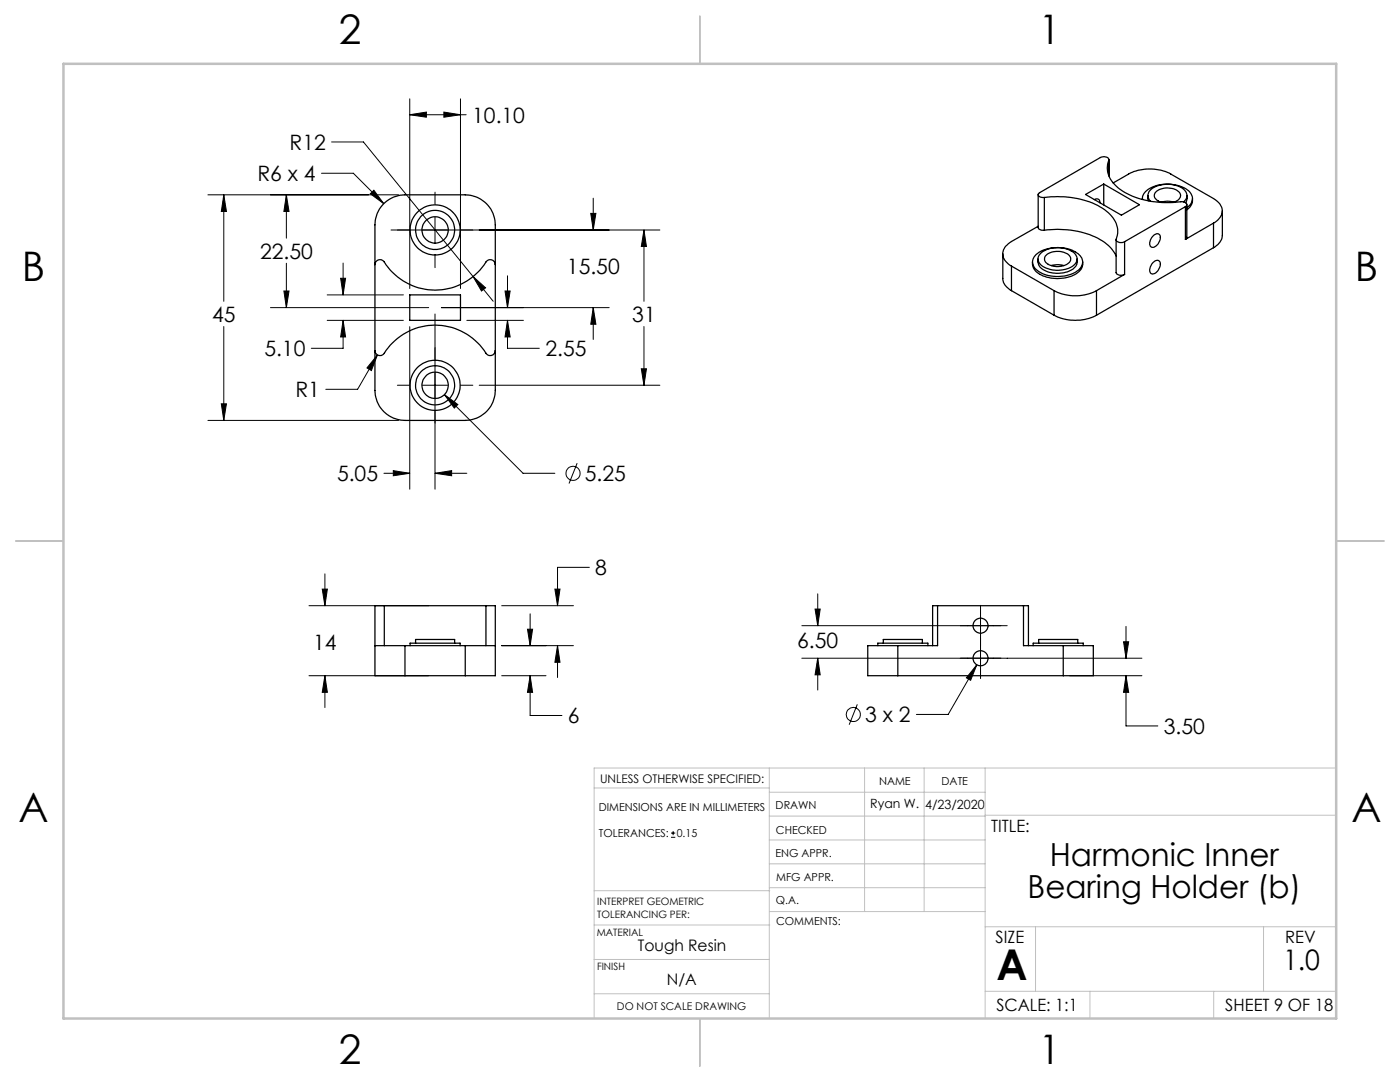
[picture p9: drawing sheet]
<svg xmlns="http://www.w3.org/2000/svg" width="279mm" height="216mm" viewBox="0 0 279 216" stroke-linecap="round" stroke-linejoin="round" font-family="sans-serif">
<g fill="none" stroke="#000" stroke-width=".2">
<path d="M81.8 19.7v37.9M91.9 19.7v37.9M41.5 38.9h38.1M44.7 38.9v21.2M44.7 38.9l.5 3.3h-1zM57.1 38.9v8.6M57.2 38.9l.5 3.3h-1zM64.2 34.6h6.3l6.1 6M66.2 28.3h6.3l25.9 31.8M73.9 38.7l.7-.7 2 2.6zM81.8 22.9h11.2M81.8 22.9l3.3-.5v1z"/>
<path d="M86.8 38.3v2.5M88.6 22.4l3.3 .5-3.3 .5zM118.4 39.5v6.4M56.7 58.1h1l-.5 3.3zM57.1 52.5v8.9M65.3 58.8h15.2M68 55.5h1l-.5 3.3zM68.5 52.5v6.3M78 45.9h53.7M86.8 43.4v5M86.8 51v2.4M94.4 55.2l2.5 2.2-.8 .7z"/>
<path d="M100.8 58.1h1l-.5 3.3zM101.3 55v6.4M117.9 42.6h1l-.5 3.3zM128.5 45.9l.5 3.3h-1zM128.5 45.9v14.2M44.7 65.2v18.7M54 61.4h31.5M65.3 63.9h15.2M68.5 63.9v5.6h-6.4M68.5 63.9l.5 3.3h-1zM75.3 70.8l-3.9 6.9h-6.4M75.3 70.8l-1.2 3.1-.9-.5z"/>
<path d="M79.3 76.9h2.4M81.8 65.2v32.4M84.3 76.9h5.1M86.8 62.7v34.9M88.1 61.4h33.5M88.7 78.7l15.7 15.7h6.3M88.7 78.7l2.7 2-.7 .7zM91.9 76.9h2.5M93.2 63.9h11.3M95.6 76.9h36.1M101.3 63.9v5.6h6.3M101.3 63.9l.5 3.3h-1z"/>
<path d="M118.4 61.4v6.3M118.4 61.4l.5 3.3h-1zM128 73.6h1l-.5 3.3zM128.5 65.2v11.7M41.5 83.9h38.1M44.2 80.6h1l-.5 3.3zM76.6 94.4h5.2M78.5 93.9l3.3 .5-3.3 .5zM86.8 94.4h6.4M86.8 94.4l3.3-.5v1zM115.2 92.4l-1.6 4.1M64.3 117.5h1l-.5 3.4z"/>
<path d="M64.8 114.5v6.4M110.7 117.5h1.1l-.5 3.4zM117.6 113.2h-6.3v7.7M163.2 118.5v6.3M61.7 120.9h23.8M61.7 134.8h23.8M64.8 134.8v6.4M64.8 134.8l.5 3.3h-1zM100.1 120.9h14.3M100.1 134.8h8.9M100.1 128.8h14.3M105.3 125.6h1l-.5 3.2z"/>
<path d="M105.8 134.8v8h6.3M105.8 122.5v6.3M105.8 134.8l.5 3.3h-1zM111.3 128.8v6.4M111.3 128.8l.5 3.4h-1.1zM160 124.8h41M160 131.3h67.9M162.7 121.5h1l-.5 3.3zM163.2 131.3l.5 3.4h-1zM163.2 131.3v6.4M194.9 132.6l-1.2 3.1-.8-.4zM194.9 132.6l-5.7 10h-6.3"/>
<path d="M195.7 120.8v14.6M213.5 134.8h14.4M224.2 128.1h1l-.5 3.2zM224.7 134.8v10.1h6.4M224.7 125v6.3M224.7 134.8l.5 3.3h-1zM171.1 140.5l-1.6 4.1M133.9 167.1h.9M133.9 166.2h.9M134.3 165.8v.9"/>
<circle cx="114.4" cy="94.4" r="1.41"/>
<circle cx="170.3" cy="142.6" r="1.4"/>
</g>
<g fill="none" stroke="#c0c0c0" stroke-width=".2">
<path d="M118.6 157.2h34.9M153.5 153.2v50M153.5 158.1h43.1M172.5 153.2v28.7M184.4 153.2v28.7M196.6 153.2v50M266.7 153.2h-148.1v50M118.6 177.7h35M153.5 167.6h43.1M153.5 162.8h43.1M153.5 172.4h43.1M153.5 177.1h43.1"/>
<path d="M196.6 162.7h70.1M118.6 198.3h34.9M118.6 191.5h34.9M118.6 184.6h35M153.6 181.9h43M196.6 197.8h70.1M196.6 184.9h70.1M206.7 184.9v12.9M217.5 197.8v5.4M242.2 197.8v5.4M252.2 184.9v12.9"/>
</g>
<path d="M139.7 3.2v9.5M3.1 107.9h9.6M266.7 107.9h9.5M139.7 203.2v9.6" fill="none" stroke="#c0c0c0" stroke-width=".25"/>
<path d="M12.7 12.7h254v190.5h-254z" fill="none" stroke="#c0c0c0" stroke-width=".5"/>
<path d="M64.3 117.5h1l-.5 3.4zM64.8 134.8l.5 3.3h-1zM110.7 117.5h1.1l-.5 3.4zM111.3 128.8l.5 3.4h-1.1zM105.3 125.6h1l-.5 3.2zM105.8 134.8l.5 3.3h-1zM194.9 132.6l-2 2.7 .8 .4zM224.2 128.1h1l-.5 3.2zM224.7 134.8l.5 3.3h-1zM163.2 131.3l.5 3.4h-1zM162.7 121.5h1l-.5 3.3zM75.3 70.8l-2.1 2.6 .9 .5zM94.4 55.2l1.7 2.9 .8-.7zM117.9 42.6h1l-.5 3.3zM118.4 61.4l.5 3.3h-1zM74.6 38l-.7 .7 2.7 1.9zM81.8 22.9l3.3-.5v1zM88.6 22.4l3.3 .5-3.3 .5zM68 55.5h1l-.5 3.3zM68.5 63.9l.5 3.3h-1zM86.8 94.4l3.3-.5v1zM78.5 93.9l3.3 .5-3.3 .5zM100.8 58.1h1l-.5 3.3zM101.3 63.9l.5 3.3h-1zM88.7 78.7l2 2.7 .7-.7zM56.7 58.1h1l-.5 3.3zM57.2 38.9l.5 3.3h-1zM44.7 38.9l.5 3.3h-1zM44.2 80.6h1l-.5 3.3zM128.5 45.9l.5 3.3h-1zM128 73.6h1l-.5 3.3z" fill="#000"/>
<g fill="none" stroke="#000" stroke-width=".25">
<path d="M207.2 38.8v6.6a.97 .97 0 0 0 1.2 .5M208.4 39.4a17.6 17.6 0 0 1 12.1 2.4 5 5 0 0 1 2.4 5.5l-.1 .4a.89 .89 0 0 0 1.3 .7l.3-.2M208.4 39.4a.81 .81 0 0 1-1.1-.8l12.3-7.2a1.19 1.19 0 0 1 1.7 .5 4.8 4.8 0 0 0 1.9 5.6 17.9 17.9 0 0 0 12.8 2.8 .65 .65 0 0 1 .8 .8l-.2 .1M208.4 39.4v6.5M216.6 38.8l3.7-2.1 7.1 4.2-3.6 2zM218.4 39.8a.66 .66 0 0 1 .8-.1 .66 .66 0 0 1 .3 .8M220.3 36.7v4.2M221.3 31.9v3.2M222.1 36.5l3.1-1.8a9.3 9.3 0 0 1 8.5 0l8.5 4.9a2.56 2.56 0 0 1 1.3 3.8l-1.3 1.1M228 39.6v.2a2.78 2.78 0 0 1 2.4-2.6 7.4 7.4 0 0 1 7 1.1 2 2 0 0 1-.5 3.2M229.1 39l.1 1.1M236.9 39v.9l-.3 .6"/>
<path d="M238 39.6a2.37 2.37 0 0 1-1.1 2.3M74.8 52.8a1.02 1.02 0 0 1 .8-.9 1.02 1.02 0 0 1 1.1 .4 12.1 12.1 0 0 0 20.6-.3 1.01 1.01 0 0 1 1.5 .8M76.6 40.6a6 6 0 0 1 4.2-1.7h12.1a6 6 0 0 1 5.9 6v33a6 6 0 0 1-5.9 6h-12.1a6 6 0 0 1-6-6v-33a6 6 0 0 1 1.8-4.3zM81.8 58.8h10.1v5.1h-10.1zM200.1 50.7v4.9a2.88 2.88 0 0 0 1.8 2.4M201.9 53.1l8.5 4.9M201.9 53.1v4.9M201.9 58l8.5 4.9M206.1 52.3a2.87 2.87 0 0 0 2.5 2.9 7.1 7.1 0 0 0 6.9-1.2l.5-.7 .1-1M206.8 50.8a7.2 7.2 0 0 1 8.6 0 2.05 2.05 0 0 1-.7 3.5 7.4 7.4 0 0 1-8.1-.7 1.9 1.9 0 0 1 .2-2.8zM207.2 51.7a2.28 2.28 0 0 0 1.9 2.5 5.4 5.4 0 0 0 5.6-1.1l.2-.4v-1M207.2 45.2l-5.3 3a2.76 2.76 0 0 0-1.6 3.3l.5 .7 1.1 .9"/>
<path d="M207.7 50.6a5.5 5.5 0 0 1 7 .2 1.61 1.61 0 0 1-.8 2.4 5.6 5.6 0 0 1-6.4-.6 1.42 1.42 0 0 1 .2-2zM208.4 45.9a17.6 17.6 0 0 1 12.1 2.5 6.8 6.8 0 0 1 2.2 2.7M208.6 51.1a3.6 3.6 0 0 1 4.9 0 1.3 1.3 0 0 1-1.1 1.9 3.3 3.3 0 0 1-3.9-1zM209.8 53a4.6 4.6 0 0 1 2.5 0M210.4 58a9.3 9.3 0 0 0 8.4 0M210.4 58v4.9M218.8 58v4.9M222.7 47.8v6.6a1.15 1.15 0 0 0 1.7 .4M224.4 48.2v6.6M224.4 54.8l-5.6 3.2M229.6 40.1a1.58 1.58 0 0 1 .6-2.6 5.6 5.6 0 0 1 6.3 .6 1.46 1.46 0 0 1-.3 2.2M230 52.5a.86 .86 0 0 1 1.5-.1 1.86 1.86 0 0 1-1.7 2.2 1.52 1.52 0 0 1 .2-2.1z"/>
<path d="M230.3 46.9a.76 .76 0 0 1 1.1-.1 .76 .76 0 0 1 .1 1 1.9 1.9 0 0 1-1.6 1.6 1.07 1.07 0 0 1-.2-1.6zM231.7 40.4a3.9 3.9 0 0 1 2.5 0M232 40.4a1.6 1.6 0 0 1-1.6-1.6 3.2 3.2 0 0 1 3.8-1.1 1.48 1.48 0 0 1 1.3 1.7 2.07 2.07 0 0 1-1.5 1M236.6 41.2l-12.2 7M236.6 41.2v6.6M236.9 40.8v6.7l-.3 .3M242.2 44.5l-5.6 3.3M242.2 44.5v4.9M242.2 49.4l-23.4 13.5M243.9 42.1v4.9a3 3 0 0 1-1.7 2.4M74.8 70a1.02 1.02 0 0 0 .8 .9 1.02 1.02 0 0 0 1.1-.4 12.1 12.1 0 0 1 20.6 .3 1.01 1.01 0 0 0 1.5-.8M210.4 62.9a9.3 9.3 0 0 0 8.4 0"/>
<path d="M74.8 128.8h6M76.7 120.9h-1.9v13.9h6M76.7 120.9h20.3M76.7 120.9v7.9M80.8 128.8v6M80.8 134.8h12.1M80.8 128.8h12.1M81.8 128.8v-.5h10v.5M82.9 128.3v-.7h7.8v.7M92.9 128.8h5.9M92.9 128.8v6M97 120.9h1.8v13.9h-5.9"/>
<path d="M97 120.9v7.9M175.2 128.8v-.5h10v.5M176.3 128.3v-.7h7.8v.7M179.2 128.8h-6v6h6M179.2 134.8h33M179.2 128.8v6M187.1 120.9h-1v7.9M187.1 120.9v7.9h-7.9M187.1 120.9h17.2M204.3 120.9h.9v7.9M204.3 120.9v7.9h7.9M206.2 128.8v-.5h10v.5"/>
<path d="M207.3 128.3v-.7h7.8v.7M212.2 128.8h6v6h-6M212.2 128.8v6"/>
<circle cx="86.8" cy="45.9" r="5"/>
<circle cx="86.8" cy="45.9" r="3.9"/>
<circle cx="86.8" cy="45.9" r="2.62"/>
<circle cx="86.8" cy="76.9" r="5"/>
<circle cx="86.8" cy="76.9" r="3.9"/>
<circle cx="86.9" cy="76.9" r="2.63"/>
<circle cx="195.7" cy="131.4" r="1.51"/>
<circle cx="195.7" cy="124.8" r="1.5"/>
</g>
<text font-size="8.5" x="198.9" y="195.5">A</text>
<g font-size="8.1">
<text x="67.6" y="8.9">2</text>
<text x="207.3" y="8.9">1</text>
<text x="4.4" y="56.2">B</text>
<text x="270.4" y="56.2">B</text>
<text x="3.7" y="164.1">A</text>
<text x="269.7" y="164.1">A</text>
<text x="67.6" y="212.4">2</text>
<text x="207.3" y="212.4">1</text>
</g>
<g font-size="6.3">
<text x="209.5" y="172.9">Harmonic Inner</text>
<text x="205.1" y="179.2">Bearing Holder (b)</text>
</g>
<text font-size="5.6" x="256.1" y="193.5">1.0</text>
<g font-size="4.2">
<text x="57.8" y="29.9">R12</text>
<text x="94.2" y="24.5">10.10</text>
<text x="51.4" y="36.1">R6 x 4</text>
<text x="51.9" y="51.6">22.50</text>
<text x="113.1" y="54.8">15.50</text>
<text x="42.3" y="64.2">45</text>
<text x="126.2" y="64.2">31</text>
<text x="52.8" y="71.1">5.10</text>
<text x="108.8" y="71.1">2.55</text>
<text x="59" y="79.3">R1</text>
<text x="116.7" y="96">5.25</text>
<text x="67.3" y="96">5.05</text>
<text x="118.8" y="114.8">8</text>
<text x="62.5" y="129.8">14</text>
<text x="159.1" y="129.4">6.50</text>
<text x="113.3" y="144.4">6</text>
<text x="172.6" y="144.1">3 x 2</text>
<text x="232.3" y="146.4">3.50</text>
</g>
<g font-size="3.4">
<text x="197.8" y="166">TITLE:</text>
<text x="198.7" y="188.1">SIZE</text>
<text x="256.5" y="188.2">REV</text>
<text x="198.8" y="201.7">SCALE: 1:1</text>
<text x="244.5" y="201.7">SHEET 9 OF 18</text>
</g>
<g font-size="3.2">
<text x="127.3" y="189.8">Tough Resin</text>
<text x="133.1" y="196.6">N/A</text>
</g>
<g font-size="2.5">
<text x="173.7" y="161.3">Ryan W.</text>
<text x="184.6" y="161.4">4/23/2020</text>
</g>
<text font-size="2.4" x="119.8" y="156.2">UNLESS OTHERWISE SPECIFIED:</text>
<g font-size="2.2">
<text x="119.5" y="161.8">DIMENSIONS ARE IN MILLIMETERS</text>
<text x="154.8" y="161.4">DRAWN</text>
<text x="175.4" y="156.6">NAME</text>
<text x="187.9" y="156.7">DATE</text>
<text x="119.5" y="167.1">TOLERANCES:</text>
<text x="135.1" y="167.1">0.15</text>
<text x="154.9" y="166.3">CHECKED</text>
<text x="154.8" y="171">ENG APPR.</text>
<text x="154.9" y="175.7">MFG APPR.</text>
<text x="154.9" y="180.4">Q.A.</text>
<text x="154.9" y="184.6">COMMENTS:</text>
</g>
<text font-size="2.1" x="123.1" y="201.6">DO NOT SCALE DRAWING</text>
<g font-size="2">
<text x="119.2" y="180.6">INTERPRET GEOMETRIC</text>
<text x="119.2" y="183.1">TOLERANCING PER:</text>
<text x="119.1" y="186.7">MATERIAL</text>
<text x="119.1" y="193.5">FINISH</text>
</g>
</svg>
